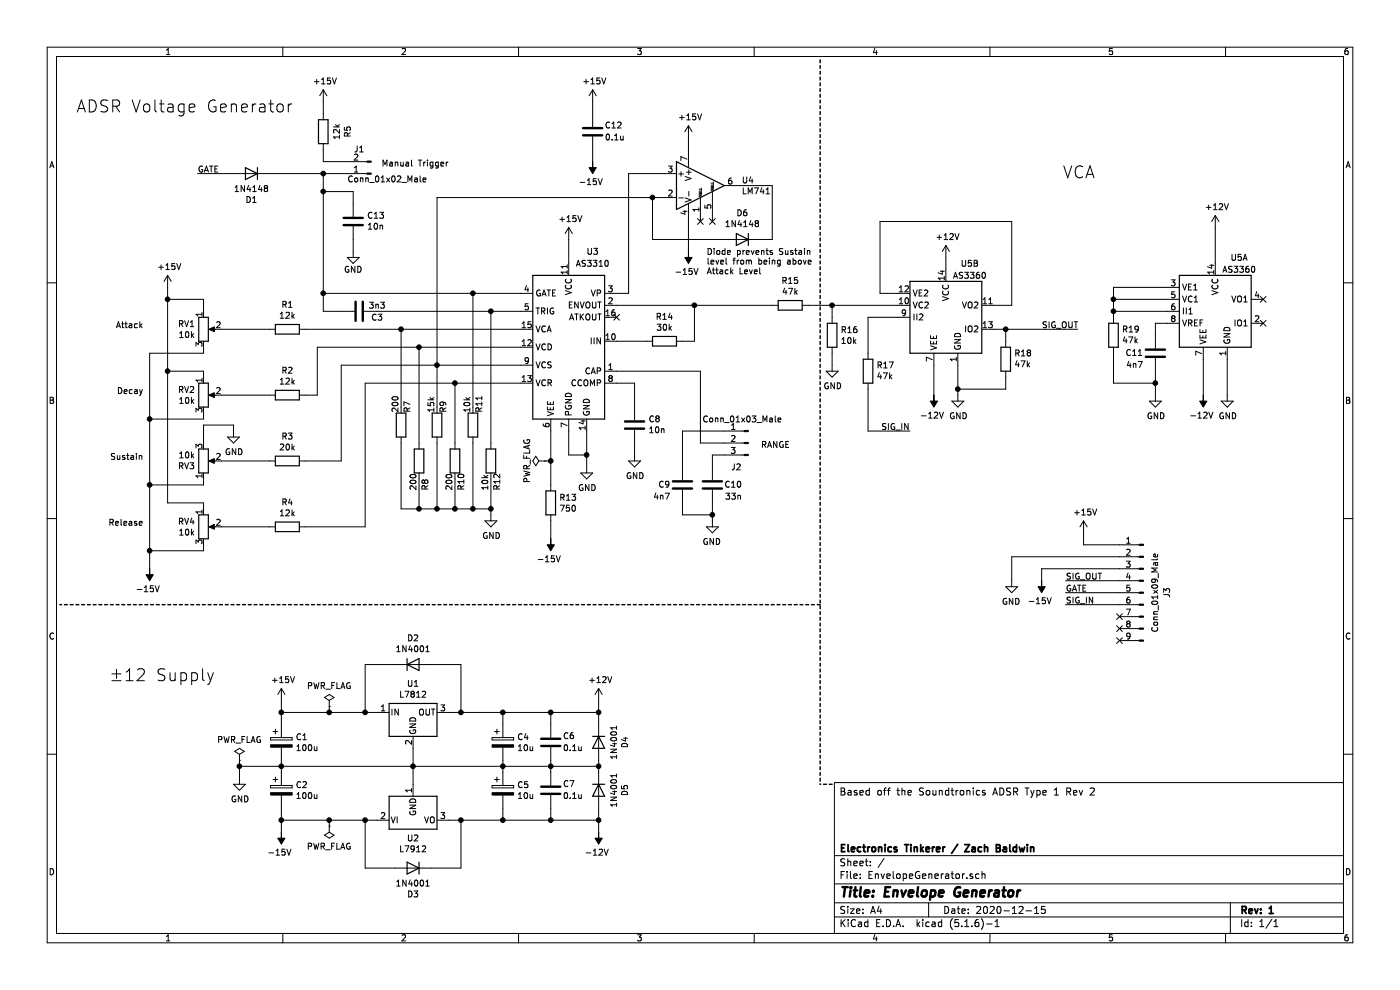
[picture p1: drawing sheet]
EESchema Schematic File Version 4
EELAYER 30 0
EELAYER END
$Descr A4 11693 8268
encoding utf-8
Sheet 1 1
Title "Envelope Generator"
Date "2020-12-15"
Rev "1"
Comp "Electronics Tinkerer / Zach Baldwin"
Comment1 ""
Comment2 ""
Comment3 ""
Comment4 "Based off the Soundtronics ADSR Type 1 Rev 2"
$EndDescr
$Comp
L Audio:AS3310 U3
U 1 1
P 4750 2900
F 0 "U3" H 4950 3700 50  0000 C CNN
F 1 "AS3310" H 4950 3600 50  0000 C CNN
F 2 "Package_DIP:DIP-16_W7.62mm_Socket_LongPads" H 5350 2600 50  0001 C CNN
F 3 "http://www.alfarzpp.lv/eng/sc/AS3310.pdf" H 5400 2400 50  0001 C CNN
	1    4750 2900
	1    0    0    -1  
$EndComp
$Comp
L Amplifier_Operational:LM741 U4
U 1 1
P 5850 1550
F 0 "U4" H 6194 1596 50  0000 L CNN
F 1 "LM741" H 6194 1505 50  0000 L CNN
F 2 "Package_DIP:DIP-8_W7.62mm_Socket_LongPads" H 5900 1600 50  0001 C CNN
F 3 "http://www.ti.com/lit/ds/symlink/lm741.pdf" H 6000 1700 50  0001 C CNN
	1    5850 1550
	1    0    0    -1  
$EndComp
$Comp
L Device:C C8
U 1 1
P 5300 3550
F 0 "C8" H 5185 3504 50  0000 R CNN
F 1 "10n" H 5185 3595 50  0000 R CNN
F 2 "Capacitor_THT:C_Disc_D4.3mm_W1.9mm_P5.00mm" H 5338 3400 50  0001 C CNN
F 3 "~" H 5300 3550 50  0001 C CNN
	1    5300 3550
	-1   0    0    1   
$EndComp
$Comp
L Device:CP C4
U 1 1
P 4200 6200
F 0 "C4" H 4318 6246 50  0000 L CNN
F 1 "10u" H 4318 6155 50  0000 L CNN
F 2 "Capacitor_THT:CP_Radial_D8.0mm_P3.50mm" H 4238 6050 50  0001 C CNN
F 3 "~" H 4200 6200 50  0001 C CNN
	1    4200 6200
	1    0    0    -1  
$EndComp
$Comp
L Audio:AS3360 U5
U 2 1
P 7900 2650
F 0 "U5" H 8100 3100 50  0000 C CNN
F 1 "AS3360" H 8100 3000 50  0000 C CNN
F 2 "Package_DIP:DIP-14_W7.62mm_Socket_LongPads" H 8600 1950 50  0001 C CNN
F 3 "http://www.alfarzpp.lv/eng/sc/AS3360.pdf" H 8550 2000 50  0001 C CNN
	2    7900 2650
	1    0    0    -1  
$EndComp
$Comp
L Audio:AS3360 U5
U 1 1
P 10150 2600
F 0 "U5" H 10350 3050 50  0000 C CNN
F 1 "AS3360" H 10350 2950 50  0000 C CNN
F 2 "Package_DIP:DIP-14_W7.62mm_Socket_LongPads" H 10850 1900 50  0001 C CNN
F 3 "http://www.alfarzpp.lv/eng/sc/AS3360.pdf" H 10800 1950 50  0001 C CNN
	1    10150 2600
	1    0    0    -1  
$EndComp
$Comp
L Connector:Conn_01x03_Male J2
U 1 1
P 6250 3700
F 0 "J2" H 6350 3500 50  0000 C CNN
F 1 "Conn_01x03_Male" H 6300 3900 50  0000 C CNN
F 2 "Connector_PinHeader_2.54mm:PinHeader_1x03_P2.54mm_Vertical" H 6250 3700 50  0001 C CNN
F 3 "~" H 6250 3700 50  0001 C CNN
	1    6250 3700
	-1   0    0    -1  
$EndComp
$Comp
L Connector:Conn_01x09_Male J3
U 1 1
P 9550 4950
F 0 "J3" V 9350 4950 50  0000 C CNN
F 1 "Conn_01x09_Male" V 9450 4950 50  0000 C CNN
F 2 "Connector_PinHeader_2.54mm:PinHeader_1x09_P2.54mm_Vertical" H 9550 4950 50  0001 C CNN
F 3 "~" H 9550 4950 50  0001 C CNN
	1    9550 4950
	-1   0    0    -1  
$EndComp
$Comp
L Diode:1N4148 D6
U 1 1
P 6200 2000
F 0 "D6" H 6200 1783 50  0000 C CNN
F 1 "1N4148" H 6200 1874 50  0000 C CNN
F 2 "Diode_THT:D_DO-35_SOD27_P7.62mm_Horizontal" H 6200 1825 50  0001 C CNN
F 3 "https://assets.nexperia.com/documents/data-sheet/1N4148_1N4448.pdf" H 6200 2000 50  0001 C CNN
	1    6200 2000
	-1   0    0    1   
$EndComp
$Comp
L Connector:Conn_01x02_Male J1
U 1 1
P 3100 1450
F 0 "J1" H 3200 1250 50  0000 C CNN
F 1 "Conn_01x02_Male" H 3300 1500 50  0000 R CNN
F 2 "Connector_PinHeader_2.54mm:PinHeader_1x02_P2.54mm_Vertical" H 3100 1450 50  0001 C CNN
F 3 "~" H 3100 1450 50  0001 C CNN
	1    3100 1450
	-1   0    0    1   
$EndComp
Wire Wire Line
	6150 1550 6450 1550
Wire Wire Line
	6450 1550 6450 2000
Wire Wire Line
	6450 2000 6350 2000
Wire Wire Line
	5550 1650 5450 1650
Wire Wire Line
	5450 1650 5450 2000
Wire Wire Line
	5450 2000 6050 2000
$Comp
L power:+15V #PWR0101
U 1 1
P 5750 1150
F 0 "#PWR0101" H 5750 1000 50  0001 C CNN
F 1 "+15V" H 5765 1323 50  0000 C CNN
F 2 "" H 5750 1150 50  0001 C CNN
F 3 "" H 5750 1150 50  0001 C CNN
	1    5750 1150
	1    0    0    -1  
$EndComp
$Comp
L power:+12V #PWR0102
U 1 1
P 7900 2150
F 0 "#PWR0102" H 7900 2000 50  0001 C CNN
F 1 "+12V" H 7915 2323 50  0000 C CNN
F 2 "" H 7900 2150 50  0001 C CNN
F 3 "" H 7900 2150 50  0001 C CNN
	1    7900 2150
	1    0    0    -1  
$EndComp
$Comp
L power:-12V #PWR0103
U 1 1
P 7800 3300
F 0 "#PWR0103" H 7800 3400 50  0001 C CNN
F 1 "-12V" H 7815 3473 50  0000 C CNN
F 2 "" H 7800 3300 50  0001 C CNN
F 3 "" H 7800 3300 50  0001 C CNN
	1    7800 3300
	-1   0    0    1   
$EndComp
$Comp
L power:-15V #PWR0104
U 1 1
P 5750 2100
F 0 "#PWR0104" H 5750 2200 50  0001 C CNN
F 1 "-15V" H 5765 2273 50  0000 C CNN
F 2 "" H 5750 2100 50  0001 C CNN
F 3 "" H 5750 2100 50  0001 C CNN
	1    5750 2100
	-1   0    0    1   
$EndComp
$Comp
L power:GND #PWR0105
U 1 1
P 4900 3900
F 0 "#PWR0105" H 4900 3650 50  0001 C CNN
F 1 "GND" H 4905 3727 50  0000 C CNN
F 2 "" H 4900 3900 50  0001 C CNN
F 3 "" H 4900 3900 50  0001 C CNN
	1    4900 3900
	1    0    0    -1  
$EndComp
Wire Wire Line
	5750 1150 5750 1250
Wire Wire Line
	5750 1850 5750 2100
$Comp
L power:+15V #PWR0106
U 1 1
P 4750 2000
F 0 "#PWR0106" H 4750 1850 50  0001 C CNN
F 1 "+15V" H 4765 2173 50  0000 C CNN
F 2 "" H 4750 2000 50  0001 C CNN
F 3 "" H 4750 2000 50  0001 C CNN
	1    4750 2000
	1    0    0    -1  
$EndComp
$Comp
L Device:R R13
U 1 1
P 4600 4200
F 0 "R13" H 4670 4246 50  0000 L CNN
F 1 "750" H 4670 4155 50  0000 L CNN
F 2 "Resistor_THT:R_Axial_DIN0414_L11.9mm_D4.5mm_P5.08mm_Vertical" V 4530 4200 50  0001 C CNN
F 3 "~" H 4600 4200 50  0001 C CNN
	1    4600 4200
	1    0    0    -1  
$EndComp
$Comp
L power:-15V #PWR0107
U 1 1
P 4600 4500
F 0 "#PWR0107" H 4600 4600 50  0001 C CNN
F 1 "-15V" H 4615 4673 50  0000 C CNN
F 2 "" H 4600 4500 50  0001 C CNN
F 3 "" H 4600 4500 50  0001 C CNN
	1    4600 4500
	-1   0    0    1   
$EndComp
Wire Wire Line
	4600 4350 4600 4500
$Comp
L power:GND #PWR0108
U 1 1
P 5300 3800
F 0 "#PWR0108" H 5300 3550 50  0001 C CNN
F 1 "GND" H 5305 3627 50  0000 C CNN
F 2 "" H 5300 3800 50  0001 C CNN
F 3 "" H 5300 3800 50  0001 C CNN
	1    5300 3800
	1    0    0    -1  
$EndComp
Wire Wire Line
	5850 3700 6050 3700
Wire Wire Line
	6050 3600 5700 3600
Wire Wire Line
	5700 3600 5700 3900
$Comp
L Device:C C9
U 1 1
P 5700 4050
F 0 "C9" H 5600 4050 50  0000 R CNN
F 1 "4n7" H 5600 4150 50  0000 R CNN
F 2 "Capacitor_THT:C_Disc_D4.3mm_W1.9mm_P5.00mm" H 5738 3900 50  0001 C CNN
F 3 "~" H 5700 4050 50  0001 C CNN
	1    5700 4050
	1    0    0    1   
$EndComp
$Comp
L Device:C C10
U 1 1
P 5950 4050
F 0 "C10" H 6200 4050 50  0000 R CNN
F 1 "33n" H 6200 4150 50  0000 R CNN
F 2 "Capacitor_THT:C_Disc_D4.3mm_W1.9mm_P5.00mm" H 5988 3900 50  0001 C CNN
F 3 "~" H 5950 4050 50  0001 C CNN
	1    5950 4050
	1    0    0    1   
$EndComp
Wire Wire Line
	5950 3900 5950 3800
Wire Wire Line
	5950 3800 6050 3800
Wire Wire Line
	5950 4200 5950 4300
$Comp
L power:GND #PWR0109
U 1 1
P 5950 4350
F 0 "#PWR0109" H 5950 4100 50  0001 C CNN
F 1 "GND" H 5955 4177 50  0000 C CNN
F 2 "" H 5950 4350 50  0001 C CNN
F 3 "" H 5950 4350 50  0001 C CNN
	1    5950 4350
	-1   0    0    -1  
$EndComp
Wire Wire Line
	5700 4200 5700 4300
Wire Wire Line
	5700 4300 5950 4300
Connection ~ 5950 4300
Wire Wire Line
	5950 4300 5950 4350
Text Notes 6600 3750 2    50   ~ 0
RANGE
Wire Wire Line
	4600 3600 4600 3850
Wire Wire Line
	4750 3600 4750 3800
Wire Wire Line
	4900 3800 4900 3600
Wire Wire Line
	4900 3800 4900 3900
Wire Wire Line
	4750 3800 4900 3800
Connection ~ 4900 3800
Wire Wire Line
	5150 3100 5850 3100
Wire Wire Line
	5850 3100 5850 3700
Wire Wire Line
	4350 2450 3950 2450
$Comp
L Device:R R11
U 1 1
P 3950 3550
F 0 "R11" V 4000 3650 50  0000 L CNN
F 1 "10k" V 3900 3650 50  0000 L CNN
F 2 "Resistor_THT:R_Axial_DIN0204_L3.6mm_D1.6mm_P5.08mm_Horizontal" V 3880 3550 50  0001 C CNN
F 3 "~" H 3950 3550 50  0001 C CNN
	1    3950 3550
	1    0    0    -1  
$EndComp
$Comp
L Device:R R10
U 1 1
P 3800 3850
F 0 "R10" V 3850 3600 50  0000 L CNN
F 1 "200" V 3750 3600 50  0000 L CNN
F 2 "Resistor_THT:R_Axial_DIN0204_L3.6mm_D1.6mm_P5.08mm_Horizontal" V 3730 3850 50  0001 C CNN
F 3 "~" H 3800 3850 50  0001 C CNN
	1    3800 3850
	1    0    0    -1  
$EndComp
$Comp
L Device:R R9
U 1 1
P 3650 3550
F 0 "R9" V 3700 3650 50  0000 L CNN
F 1 "15k" V 3600 3650 50  0000 L CNN
F 2 "Resistor_THT:R_Axial_DIN0204_L3.6mm_D1.6mm_P5.08mm_Horizontal" V 3580 3550 50  0001 C CNN
F 3 "~" H 3650 3550 50  0001 C CNN
	1    3650 3550
	1    0    0    -1  
$EndComp
$Comp
L Device:R R12
U 1 1
P 4100 3850
F 0 "R12" V 4150 3600 50  0000 L CNN
F 1 "10k" V 4050 3600 50  0000 L CNN
F 2 "Resistor_THT:R_Axial_DIN0204_L3.6mm_D1.6mm_P5.08mm_Horizontal" V 4030 3850 50  0001 C CNN
F 3 "~" H 4100 3850 50  0001 C CNN
	1    4100 3850
	1    0    0    -1  
$EndComp
$Comp
L Device:R R8
U 1 1
P 3500 3850
F 0 "R8" V 3550 3600 50  0000 L CNN
F 1 "200" V 3450 3600 50  0000 L CNN
F 2 "Resistor_THT:R_Axial_DIN0204_L3.6mm_D1.6mm_P5.08mm_Horizontal" V 3430 3850 50  0001 C CNN
F 3 "~" H 3500 3850 50  0001 C CNN
	1    3500 3850
	1    0    0    -1  
$EndComp
$Comp
L Device:R R7
U 1 1
P 3350 3550
F 0 "R7" V 3400 3650 50  0000 L CNN
F 1 "200" V 3300 3650 50  0000 L CNN
F 2 "Resistor_THT:R_Axial_DIN0204_L3.6mm_D1.6mm_P5.08mm_Horizontal" V 3280 3550 50  0001 C CNN
F 3 "~" H 3350 3550 50  0001 C CNN
	1    3350 3550
	1    0    0    -1  
$EndComp
Wire Wire Line
	5300 3700 5300 3800
Wire Wire Line
	5300 3400 5300 3200
Wire Wire Line
	5300 3200 5150 3200
Wire Wire Line
	3950 3400 3950 2450
Wire Wire Line
	4100 2600 4100 3700
Wire Wire Line
	4100 2600 4350 2600
Wire Wire Line
	5150 2450 5250 2450
Wire Wire Line
	5250 2450 5250 1450
Wire Wire Line
	5250 1450 5550 1450
Wire Wire Line
	5450 1650 3650 1650
Connection ~ 5450 1650
$Comp
L Device:C C3
U 1 1
P 3000 2600
F 0 "C3" V 3050 2750 50  0000 C CNN
F 1 "3n3" V 2950 2750 50  0000 C CNN
F 2 "Capacitor_THT:C_Disc_D4.3mm_W1.9mm_P5.00mm" H 3038 2450 50  0001 C CNN
F 3 "~" H 3000 2600 50  0001 C CNN
	1    3000 2600
	0    1    1    0   
$EndComp
Connection ~ 3950 2450
Wire Wire Line
	3150 2600 4100 2600
Connection ~ 4100 2600
Wire Wire Line
	2700 2450 2700 2600
Wire Wire Line
	2700 2600 2850 2600
Wire Wire Line
	2700 2450 3950 2450
Wire Wire Line
	3650 1650 3650 3050
Wire Wire Line
	4350 3050 3650 3050
Connection ~ 3650 3050
Wire Wire Line
	3650 3050 3650 3400
Wire Wire Line
	4350 3200 3800 3200
Wire Wire Line
	3800 3200 3800 3700
Wire Wire Line
	4350 2900 3500 2900
Wire Wire Line
	4350 2750 3350 2750
Wire Wire Line
	3350 2750 3350 3400
$Comp
L power:GND #PWR0110
U 1 1
P 4100 4300
F 0 "#PWR0110" H 4100 4050 50  0001 C CNN
F 1 "GND" H 4105 4127 50  0000 C CNN
F 2 "" H 4100 4300 50  0001 C CNN
F 3 "" H 4100 4300 50  0001 C CNN
	1    4100 4300
	1    0    0    -1  
$EndComp
Wire Wire Line
	3950 4250 4100 4250
Wire Wire Line
	4100 4250 4100 4300
Wire Wire Line
	3800 4250 3950 4250
Connection ~ 3950 4250
Wire Wire Line
	3350 4250 3500 4250
Connection ~ 3800 4250
Connection ~ 3500 4250
Wire Wire Line
	3500 4250 3650 4250
Connection ~ 3650 4250
Wire Wire Line
	3650 4250 3800 4250
$Comp
L Regulator_Linear:L7812 U1
U 1 1
P 3450 5950
F 0 "U1" H 3450 6192 50  0000 C CNN
F 1 "L7812" H 3450 6101 50  0000 C CNN
F 2 "Package_TO_SOT_THT:TO-220-3_Vertical" H 3475 5800 50  0001 L CIN
F 3 "http://www.st.com/content/ccc/resource/technical/document/datasheet/41/4f/b3/b0/12/d4/47/88/CD00000444.pdf/files/CD00000444.pdf/jcr:content/translations/en.CD00000444.pdf" H 3450 5900 50  0001 C CNN
	1    3450 5950
	1    0    0    -1  
$EndComp
$Comp
L Regulator_Linear:L7912 U2
U 1 1
P 3450 6850
F 0 "U2" H 3450 6701 50  0000 C CNN
F 1 "L7912" H 3450 6610 50  0000 C CNN
F 2 "Package_TO_SOT_THT:TO-220-3_Vertical" H 3450 6650 50  0001 C CIN
F 3 "http://www.st.com/content/ccc/resource/technical/document/datasheet/c9/16/86/41/c7/2b/45/f2/CD00000450.pdf/files/CD00000450.pdf/jcr:content/translations/en.CD00000450.pdf" H 3450 6850 50  0001 C CNN
	1    3450 6850
	1    0    0    -1  
$EndComp
$Comp
L Device:C C13
U 1 1
P 2950 1850
F 0 "C13" H 2835 1804 50  0000 R CNN
F 1 "10n" H 2835 1895 50  0000 R CNN
F 2 "Resistor_THT:R_Axial_DIN0204_L3.6mm_D1.6mm_P5.08mm_Horizontal" H 2988 1700 50  0001 C CNN
F 3 "~" H 2950 1850 50  0001 C CNN
	1    2950 1850
	-1   0    0    1   
$EndComp
$Comp
L power:+15V #PWR0111
U 1 1
P 1400 2400
F 0 "#PWR0111" H 1400 2250 50  0001 C CNN
F 1 "+15V" H 1415 2573 50  0000 C CNN
F 2 "" H 1400 2400 50  0001 C CNN
F 3 "" H 1400 2400 50  0001 C CNN
	1    1400 2400
	1    0    0    -1  
$EndComp
$Comp
L power:-15V #PWR0112
U 1 1
P 1250 4750
F 0 "#PWR0112" H 1250 4850 50  0001 C CNN
F 1 "-15V" H 1265 4923 50  0000 C CNN
F 2 "" H 1250 4750 50  0001 C CNN
F 3 "" H 1250 4750 50  0001 C CNN
	1    1250 4750
	-1   0    0    1   
$EndComp
Wire Wire Line
	2650 2900 2650 3300
Wire Wire Line
	2850 3850 2850 3050
Wire Wire Line
	1850 4400 2250 4400
Wire Wire Line
	3050 4400 3050 3200
Wire Wire Line
	1400 2400 1400 2500
Wire Wire Line
	1700 2500 1700 2600
Wire Wire Line
	1400 2500 1400 3100
Wire Wire Line
	1700 3100 1700 3150
Connection ~ 1400 2500
Connection ~ 1400 3100
Wire Wire Line
	1700 4200 1700 4250
Wire Wire Line
	1700 4600 1700 4550
Wire Wire Line
	1250 4600 1250 4750
Wire Wire Line
	1250 4600 1250 4050
Wire Wire Line
	1700 4050 1700 4000
Connection ~ 1250 4600
Wire Wire Line
	1250 4050 1250 3500
Wire Wire Line
	1700 3500 1700 3450
Connection ~ 1250 4050
Wire Wire Line
	1250 3500 1250 2950
Wire Wire Line
	1700 2950 1700 2900
Connection ~ 1250 3500
$Comp
L Device:R R14
U 1 1
P 5550 2850
F 0 "R14" V 5343 2850 50  0000 C CNN
F 1 "30k" V 5434 2850 50  0000 C CNN
F 2 "Resistor_THT:R_Axial_DIN0204_L3.6mm_D1.6mm_P5.08mm_Horizontal" V 5480 2850 50  0001 C CNN
F 3 "~" H 5550 2850 50  0001 C CNN
	1    5550 2850
	0    1    1    0   
$EndComp
Wire Wire Line
	5150 2550 5800 2550
Wire Wire Line
	5800 2550 5800 2850
Wire Wire Line
	5800 2850 5700 2850
Wire Wire Line
	5400 2850 5150 2850
$Comp
L Device:R R15
U 1 1
P 6600 2550
F 0 "R15" V 6393 2550 50  0000 C CNN
F 1 "47k" V 6484 2550 50  0000 C CNN
F 2 "Resistor_THT:R_Axial_DIN0204_L3.6mm_D1.6mm_P5.08mm_Horizontal" V 6530 2550 50  0001 C CNN
F 3 "~" H 6600 2550 50  0001 C CNN
	1    6600 2550
	0    1    1    0   
$EndComp
$Comp
L Device:R R16
U 1 1
P 6950 2800
F 0 "R16" H 7020 2846 50  0000 L CNN
F 1 "10k" H 7020 2755 50  0000 L CNN
F 2 "Resistor_THT:R_Axial_DIN0204_L3.6mm_D1.6mm_P5.08mm_Horizontal" V 6880 2800 50  0001 C CNN
F 3 "~" H 6950 2800 50  0001 C CNN
	1    6950 2800
	1    0    0    -1  
$EndComp
$Comp
L power:GND #PWR0113
U 1 1
P 6950 3050
F 0 "#PWR0113" H 6950 2800 50  0001 C CNN
F 1 "GND" H 6955 2877 50  0000 C CNN
F 2 "" H 6950 3050 50  0001 C CNN
F 3 "" H 6950 3050 50  0001 C CNN
	1    6950 3050
	1    0    0    -1  
$EndComp
Wire Wire Line
	6950 2950 6950 3050
Wire Wire Line
	6750 2550 6950 2550
Wire Wire Line
	6950 2550 6950 2650
$Comp
L power:GND #PWR0114
U 1 1
P 8000 3300
F 0 "#PWR0114" H 8000 3050 50  0001 C CNN
F 1 "GND" H 8005 3127 50  0000 C CNN
F 2 "" H 8000 3300 50  0001 C CNN
F 3 "" H 8000 3300 50  0001 C CNN
	1    8000 3300
	1    0    0    -1  
$EndComp
Wire Wire Line
	7800 3050 7800 3300
Wire Wire Line
	8000 3050 8000 3250
Wire Wire Line
	6950 2550 7500 2550
Connection ~ 6950 2550
Wire Wire Line
	7500 2650 7250 2650
Wire Wire Line
	7250 2650 7250 2950
Wire Wire Line
	7500 2450 7350 2450
Wire Wire Line
	7350 2450 7350 1850
Wire Wire Line
	7350 1850 8450 1850
Wire Wire Line
	8450 1850 8450 2550
Wire Wire Line
	8450 2550 8300 2550
$Comp
L Device:R R18
U 1 1
P 8400 3000
F 0 "R18" H 8330 2954 50  0000 R CNN
F 1 "47k" H 8330 3045 50  0000 R CNN
F 2 "Resistor_THT:R_Axial_DIN0204_L3.6mm_D1.6mm_P5.08mm_Horizontal" V 8330 3000 50  0001 C CNN
F 3 "~" H 8400 3000 50  0001 C CNN
	1    8400 3000
	-1   0    0    1   
$EndComp
Wire Wire Line
	8300 2750 8400 2750
Wire Wire Line
	8400 2750 8400 2850
Connection ~ 8400 2750
Wire Wire Line
	8400 3150 8400 3250
Wire Wire Line
	8400 3250 8000 3250
Connection ~ 8000 3250
Wire Wire Line
	8000 3250 8000 3300
Wire Wire Line
	7900 2150 7900 2250
Text Label 1650 1450 0    50   ~ 0
GATE
$Comp
L Device:R R1
U 1 1
P 2400 2750
F 0 "R1" V 2193 2750 50  0000 C CNN
F 1 "12k" V 2284 2750 50  0000 C CNN
F 2 "Resistor_THT:R_Axial_DIN0204_L3.6mm_D1.6mm_P5.08mm_Horizontal" V 2330 2750 50  0001 C CNN
F 3 "~" H 2400 2750 50  0001 C CNN
	1    2400 2750
	0    1    1    0   
$EndComp
$Comp
L Device:R R2
U 1 1
P 2400 3300
F 0 "R2" V 2193 3300 50  0000 C CNN
F 1 "12k" V 2284 3300 50  0000 C CNN
F 2 "Resistor_THT:R_Axial_DIN0204_L3.6mm_D1.6mm_P5.08mm_Horizontal" V 2330 3300 50  0001 C CNN
F 3 "~" H 2400 3300 50  0001 C CNN
	1    2400 3300
	0    1    1    0   
$EndComp
$Comp
L Device:R R3
U 1 1
P 2400 3850
F 0 "R3" V 2193 3850 50  0000 C CNN
F 1 "20k" V 2284 3850 50  0000 C CNN
F 2 "Resistor_THT:R_Axial_DIN0204_L3.6mm_D1.6mm_P5.08mm_Horizontal" V 2330 3850 50  0001 C CNN
F 3 "~" H 2400 3850 50  0001 C CNN
	1    2400 3850
	0    1    1    0   
$EndComp
$Comp
L Device:R R4
U 1 1
P 2400 4400
F 0 "R4" V 2193 4400 50  0000 C CNN
F 1 "12k" V 2284 4400 50  0000 C CNN
F 2 "Resistor_THT:R_Axial_DIN0204_L3.6mm_D1.6mm_P5.08mm_Horizontal" V 2330 4400 50  0001 C CNN
F 3 "~" H 2400 4400 50  0001 C CNN
	1    2400 4400
	0    1    1    0   
$EndComp
Wire Wire Line
	1850 2750 2250 2750
Wire Wire Line
	1850 3300 2250 3300
Wire Wire Line
	2550 3300 2650 3300
Wire Wire Line
	2550 2750 3350 2750
Connection ~ 3350 2750
Wire Wire Line
	2650 2900 3500 2900
Connection ~ 3500 2900
Wire Wire Line
	3650 3050 2850 3050
Wire Wire Line
	3050 3200 3800 3200
Connection ~ 3800 3200
Wire Wire Line
	2550 3850 2850 3850
Wire Wire Line
	1850 3850 2250 3850
Wire Wire Line
	2550 4400 3050 4400
$Comp
L Device:R_POT RV3
U 1 1
P 1700 3850
F 0 "RV3" H 1631 3896 50  0000 R CNN
F 1 "10k" H 1631 3805 50  0000 R CNN
F 2 "Potentiometer_THT:Potentiometer_Piher_PC-16_Single_Horizontal" H 1700 3850 50  0001 C CNN
F 3 "~" H 1700 3850 50  0001 C CNN
	1    1700 3850
	1    0    0    1   
$EndComp
Wire Wire Line
	3500 2900 3500 3700
Text Notes 5900 2300 0    50   ~ 0
Diode prevents Sustain \nlevel from being above\nAttack Level
Text Label 8700 2750 0    50   ~ 0
SIG_OUT
$Comp
L Device:R R17
U 1 1
P 7250 3100
F 0 "R17" H 7180 3054 50  0000 R CNN
F 1 "47k" H 7180 3145 50  0000 R CNN
F 2 "Resistor_THT:R_Axial_DIN0204_L3.6mm_D1.6mm_P5.08mm_Horizontal" V 7180 3100 50  0001 C CNN
F 3 "~" H 7250 3100 50  0001 C CNN
	1    7250 3100
	-1   0    0    1   
$EndComp
$Comp
L Device:R R19
U 1 1
P 9300 2800
F 0 "R19" H 9230 2754 50  0000 R CNN
F 1 "47k" H 9230 2845 50  0000 R CNN
F 2 "Resistor_THT:R_Axial_DIN0204_L3.6mm_D1.6mm_P5.08mm_Horizontal" V 9230 2800 50  0001 C CNN
F 3 "~" H 9300 2800 50  0001 C CNN
	1    9300 2800
	-1   0    0    1   
$EndComp
$Comp
L power:-12V #PWR0115
U 1 1
P 10050 3300
F 0 "#PWR0115" H 10050 3400 50  0001 C CNN
F 1 "-12V" H 10065 3473 50  0000 C CNN
F 2 "" H 10050 3300 50  0001 C CNN
F 3 "" H 10050 3300 50  0001 C CNN
	1    10050 3300
	-1   0    0    1   
$EndComp
$Comp
L power:GND #PWR0116
U 1 1
P 10250 3300
F 0 "#PWR0116" H 10250 3050 50  0001 C CNN
F 1 "GND" H 10255 3127 50  0000 C CNN
F 2 "" H 10250 3300 50  0001 C CNN
F 3 "" H 10250 3300 50  0001 C CNN
	1    10250 3300
	1    0    0    -1  
$EndComp
$Comp
L power:+12V #PWR0117
U 1 1
P 10150 1900
F 0 "#PWR0117" H 10150 1750 50  0001 C CNN
F 1 "+12V" H 10165 2073 50  0000 C CNN
F 2 "" H 10150 1900 50  0001 C CNN
F 3 "" H 10150 1900 50  0001 C CNN
	1    10150 1900
	1    0    0    -1  
$EndComp
Wire Wire Line
	10150 1900 10150 2200
Wire Wire Line
	10050 3000 10050 3300
Wire Wire Line
	10250 3300 10250 3000
$Comp
L Device:C C11
U 1 1
P 9650 2950
F 0 "C11" H 9550 2950 50  0000 R CNN
F 1 "4n7" H 9550 3050 50  0000 R CNN
F 2 "Capacitor_THT:C_Disc_D4.3mm_W1.9mm_P5.00mm" H 9688 2800 50  0001 C CNN
F 3 "~" H 9650 2950 50  0001 C CNN
	1    9650 2950
	1    0    0    1   
$EndComp
Wire Wire Line
	9300 2950 9300 3200
Wire Wire Line
	9300 3200 9650 3200
Wire Wire Line
	9650 3200 9650 3100
$Comp
L power:GND #PWR0118
U 1 1
P 9650 3300
F 0 "#PWR0118" H 9650 3050 50  0001 C CNN
F 1 "GND" H 9655 3127 50  0000 C CNN
F 2 "" H 9650 3300 50  0001 C CNN
F 3 "" H 9650 3300 50  0001 C CNN
	1    9650 3300
	1    0    0    -1  
$EndComp
Wire Wire Line
	9650 3200 9650 3300
Connection ~ 9650 3200
Wire Wire Line
	9650 2800 9650 2700
Wire Wire Line
	9650 2700 9750 2700
Wire Wire Line
	9300 2650 9300 2600
Wire Wire Line
	9300 2600 9750 2600
Wire Wire Line
	9300 2600 9300 2500
Wire Wire Line
	9300 2500 9750 2500
Connection ~ 9300 2600
Wire Wire Line
	9300 2500 9300 2400
Wire Wire Line
	9300 2400 9750 2400
Connection ~ 9300 2500
Wire Wire Line
	2900 1450 2700 1450
Connection ~ 2700 1450
$Comp
L Device:R R5
U 1 1
P 2700 1100
F 0 "R5" V 2493 1100 50  0000 C CNN
F 1 "12k" V 2584 1100 50  0000 C CNN
F 2 "Resistor_THT:R_Axial_DIN0204_L3.6mm_D1.6mm_P5.08mm_Horizontal" V 2630 1100 50  0001 C CNN
F 3 "~" H 2700 1100 50  0001 C CNN
	1    2700 1100
	-1   0    0    1   
$EndComp
$Comp
L power:+15V #PWR0119
U 1 1
P 2700 850
F 0 "#PWR0119" H 2700 700 50  0001 C CNN
F 1 "+15V" H 2715 1023 50  0000 C CNN
F 2 "" H 2700 850 50  0001 C CNN
F 3 "" H 2700 850 50  0001 C CNN
	1    2700 850 
	1    0    0    -1  
$EndComp
Wire Wire Line
	2700 1250 2700 1350
Wire Wire Line
	2700 1350 2900 1350
Wire Wire Line
	2700 850  2700 950 
$Comp
L power:+15V #PWR0120
U 1 1
P 9050 4450
F 0 "#PWR0120" H 9050 4300 50  0001 C CNN
F 1 "+15V" H 9065 4623 50  0000 C CNN
F 2 "" H 9050 4450 50  0001 C CNN
F 3 "" H 9050 4450 50  0001 C CNN
	1    9050 4450
	1    0    0    -1  
$EndComp
$Comp
L power:-15V #PWR0121
U 1 1
P 8700 4850
F 0 "#PWR0121" H 8700 4950 50  0001 C CNN
F 1 "-15V" H 8715 5023 50  0000 C CNN
F 2 "" H 8700 4850 50  0001 C CNN
F 3 "" H 8700 4850 50  0001 C CNN
	1    8700 4850
	-1   0    0    1   
$EndComp
$Comp
L power:GND #PWR0122
U 1 1
P 8450 4850
F 0 "#PWR0122" H 8450 4600 50  0001 C CNN
F 1 "GND" H 8455 4677 50  0000 C CNN
F 2 "" H 8450 4850 50  0001 C CNN
F 3 "" H 8450 4850 50  0001 C CNN
	1    8450 4850
	-1   0    0    -1  
$EndComp
Wire Wire Line
	9350 4750 8700 4750
Wire Wire Line
	8700 4750 8700 4850
Wire Wire Line
	9350 4650 8450 4650
Wire Wire Line
	8450 4650 8450 4850
Wire Wire Line
	9350 4550 9050 4550
Wire Wire Line
	9050 4550 9050 4450
Wire Wire Line
	9350 4850 8900 4850
Text Label 8900 4850 0    50   ~ 0
SIG_OUT
Wire Wire Line
	8400 2750 9000 2750
Wire Wire Line
	7250 3250 7250 3600
Wire Wire Line
	7250 3600 7600 3600
Text Label 7600 3600 2    50   ~ 0
SIG_IN
Text Label 8900 5050 0    50   ~ 0
SIG_IN
Wire Wire Line
	8900 4950 9350 4950
Text Label 8900 4950 0    50   ~ 0
GATE
Wire Wire Line
	2700 1450 2700 1600
Connection ~ 2700 2450
Wire Wire Line
	2950 1700 2950 1600
Wire Wire Line
	2950 1600 2700 1600
Connection ~ 2700 1600
Wire Wire Line
	2700 1600 2700 2450
$Comp
L power:GND #PWR0123
U 1 1
P 2950 2100
F 0 "#PWR0123" H 2950 1850 50  0001 C CNN
F 1 "GND" H 2950 1950 50  0000 C CNN
F 2 "" H 2950 2100 50  0001 C CNN
F 3 "" H 2950 2100 50  0001 C CNN
	1    2950 2100
	1    0    0    -1  
$EndComp
Wire Wire Line
	2950 2000 2950 2100
Connection ~ 4100 4250
Wire Wire Line
	4100 4000 4100 4250
Wire Wire Line
	3950 3700 3950 4250
Wire Wire Line
	3800 4000 3800 4250
Wire Wire Line
	3650 3700 3650 4250
Wire Wire Line
	3350 3700 3350 4250
Wire Wire Line
	3500 4000 3500 4250
Wire Wire Line
	3450 6250 3450 6400
NoConn ~ 9350 5150
NoConn ~ 9350 5350
NoConn ~ 9350 5250
NoConn ~ 10550 2700
NoConn ~ 10550 2500
$Comp
L Diode:1N4148 D3
U 1 1
P 3450 7250
F 0 "D3" H 3450 7033 50  0000 C CNN
F 1 "1N4001" H 3450 7124 50  0000 C CNN
F 2 "Diode_THT:D_DO-35_SOD27_P7.62mm_Horizontal" H 3450 7075 50  0001 C CNN
F 3 "https://assets.nexperia.com/documents/data-sheet/1N4148_1N4448.pdf" H 3450 7250 50  0001 C CNN
	1    3450 7250
	-1   0    0    -1  
$EndComp
$Comp
L Diode:1N4148 D2
U 1 1
P 3450 5550
F 0 "D2" H 3450 5333 50  0000 C CNN
F 1 "1N4001" H 3450 5424 50  0000 C CNN
F 2 "Diode_THT:D_DO-35_SOD27_P7.62mm_Horizontal" H 3450 5375 50  0001 C CNN
F 3 "https://assets.nexperia.com/documents/data-sheet/1N4148_1N4448.pdf" H 3450 5550 50  0001 C CNN
	1    3450 5550
	1    0    0    1   
$EndComp
$Comp
L Device:C C6
U 1 1
P 4600 6200
F 0 "C6" H 4500 6150 50  0000 R CNN
F 1 "0.1u" H 4500 6250 50  0000 R CNN
F 2 "Capacitor_THT:C_Disc_D4.3mm_W1.9mm_P5.00mm" H 4638 6050 50  0001 C CNN
F 3 "~" H 4600 6200 50  0001 C CNN
	1    4600 6200
	-1   0    0    1   
$EndComp
$Comp
L Device:CP C1
U 1 1
P 2350 6200
F 0 "C1" H 2468 6246 50  0000 L CNN
F 1 "100u" H 2468 6155 50  0000 L CNN
F 2 "Capacitor_THT:CP_Radial_D8.0mm_P3.50mm" H 2388 6050 50  0001 C CNN
F 3 "~" H 2350 6200 50  0001 C CNN
	1    2350 6200
	1    0    0    -1  
$EndComp
$Comp
L Device:CP C2
U 1 1
P 2350 6600
F 0 "C2" H 2468 6646 50  0000 L CNN
F 1 "100u" H 2468 6555 50  0000 L CNN
F 2 "Capacitor_THT:CP_Radial_D8.0mm_P3.50mm" H 2388 6450 50  0001 C CNN
F 3 "~" H 2350 6600 50  0001 C CNN
	1    2350 6600
	1    0    0    -1  
$EndComp
Wire Wire Line
	2350 6350 2350 6400
Connection ~ 2350 6400
Wire Wire Line
	2350 6400 2350 6450
Wire Wire Line
	3450 6550 3450 6400
Connection ~ 3450 6400
Wire Wire Line
	2350 6050 2350 5950
Wire Wire Line
	2350 5950 2750 5950
Wire Wire Line
	2350 6750 2350 6850
Wire Wire Line
	2350 6850 2750 6850
Wire Wire Line
	3050 5550 3050 5950
Connection ~ 3050 5950
Wire Wire Line
	3050 5950 3150 5950
Wire Wire Line
	3050 5550 3300 5550
Wire Wire Line
	3600 5550 3850 5550
Wire Wire Line
	3300 7250 3050 7250
Wire Wire Line
	3050 7250 3050 6850
Connection ~ 3050 6850
Wire Wire Line
	3050 6850 3150 6850
$Comp
L power:-15V #PWR0124
U 1 1
P 2350 6950
F 0 "#PWR0124" H 2350 7050 50  0001 C CNN
F 1 "-15V" H 2365 7123 50  0000 C CNN
F 2 "" H 2350 6950 50  0001 C CNN
F 3 "" H 2350 6950 50  0001 C CNN
	1    2350 6950
	-1   0    0    1   
$EndComp
$Comp
L power:GND #PWR0125
U 1 1
P 2000 6500
F 0 "#PWR0125" H 2000 6250 50  0001 C CNN
F 1 "GND" H 2005 6327 50  0000 C CNN
F 2 "" H 2000 6500 50  0001 C CNN
F 3 "" H 2000 6500 50  0001 C CNN
	1    2000 6500
	1    0    0    -1  
$EndComp
Wire Wire Line
	2350 6400 3450 6400
Wire Wire Line
	2000 6500 2000 6400
Wire Wire Line
	2000 6400 2350 6400
$Comp
L power:+15V #PWR0126
U 1 1
P 2350 5850
F 0 "#PWR0126" H 2350 5700 50  0001 C CNN
F 1 "+15V" H 2365 6023 50  0000 C CNN
F 2 "" H 2350 5850 50  0001 C CNN
F 3 "" H 2350 5850 50  0001 C CNN
	1    2350 5850
	1    0    0    -1  
$EndComp
Wire Wire Line
	2350 5850 2350 5950
Connection ~ 2350 5950
Wire Wire Line
	2350 6850 2350 6950
Connection ~ 2350 6850
$Comp
L Device:CP C5
U 1 1
P 4200 6600
F 0 "C5" H 4318 6646 50  0000 L CNN
F 1 "10u" H 4318 6555 50  0000 L CNN
F 2 "Capacitor_THT:CP_Radial_D8.0mm_P3.50mm" H 4238 6450 50  0001 C CNN
F 3 "~" H 4200 6600 50  0001 C CNN
	1    4200 6600
	1    0    0    -1  
$EndComp
Wire Wire Line
	4750 2000 4750 2200
$Comp
L Device:C C7
U 1 1
P 4600 6600
F 0 "C7" H 4500 6550 50  0000 R CNN
F 1 "0.1u" H 4500 6650 50  0000 R CNN
F 2 "Capacitor_THT:C_Disc_D4.3mm_W1.9mm_P5.00mm" H 4638 6450 50  0001 C CNN
F 3 "~" H 4600 6600 50  0001 C CNN
	1    4600 6600
	-1   0    0    1   
$EndComp
Wire Wire Line
	3450 6400 4200 6400
Wire Wire Line
	4600 6400 4600 6350
Wire Wire Line
	4600 6400 4600 6450
Connection ~ 4600 6400
Wire Wire Line
	4200 6450 4200 6400
Connection ~ 4200 6400
Wire Wire Line
	4200 6400 4600 6400
Wire Wire Line
	4200 6350 4200 6400
$Comp
L Diode:1N4148 D4
U 1 1
P 5000 6200
F 0 "D4" H 5000 5983 50  0000 C CNN
F 1 "1N4001" H 5000 6074 50  0000 C CNN
F 2 "Diode_THT:D_DO-35_SOD27_P7.62mm_Horizontal" H 5000 6025 50  0001 C CNN
F 3 "https://assets.nexperia.com/documents/data-sheet/1N4148_1N4448.pdf" H 5000 6200 50  0001 C CNN
	1    5000 6200
	0    -1   1    0   
$EndComp
$Comp
L Diode:1N4148 D5
U 1 1
P 5000 6600
F 0 "D5" H 5000 6383 50  0000 C CNN
F 1 "1N4001" H 5000 6474 50  0000 C CNN
F 2 "Diode_THT:D_DO-35_SOD27_P7.62mm_Horizontal" H 5000 6425 50  0001 C CNN
F 3 "https://assets.nexperia.com/documents/data-sheet/1N4148_1N4448.pdf" H 5000 6600 50  0001 C CNN
	1    5000 6600
	0    -1   1    0   
$EndComp
Wire Wire Line
	4600 6400 5000 6400
Wire Wire Line
	5000 6400 5000 6450
Wire Wire Line
	5000 6400 5000 6350
Connection ~ 5000 6400
$Comp
L power:+12V #PWR0127
U 1 1
P 5000 5850
F 0 "#PWR0127" H 5000 5700 50  0001 C CNN
F 1 "+12V" H 5015 6023 50  0000 C CNN
F 2 "" H 5000 5850 50  0001 C CNN
F 3 "" H 5000 5850 50  0001 C CNN
	1    5000 5850
	1    0    0    -1  
$EndComp
$Comp
L power:-12V #PWR0128
U 1 1
P 5000 6950
F 0 "#PWR0128" H 5000 7050 50  0001 C CNN
F 1 "-12V" H 5015 7123 50  0000 C CNN
F 2 "" H 5000 6950 50  0001 C CNN
F 3 "" H 5000 6950 50  0001 C CNN
	1    5000 6950
	-1   0    0    1   
$EndComp
Wire Wire Line
	1400 2500 1700 2500
Wire Wire Line
	1250 2950 1700 2950
Wire Wire Line
	1400 3100 1700 3100
Wire Wire Line
	1250 3500 1700 3500
Wire Wire Line
	1250 4050 1700 4050
Wire Wire Line
	1400 4200 1700 4200
Wire Wire Line
	1250 4600 1700 4600
Wire Wire Line
	5800 2550 6450 2550
Connection ~ 5800 2550
Wire Notes Line width 12
	6850 5050 500  5050
Text Notes 2450 950  2    100  ~ 0
ADSR Voltage Generator
Text Notes 9150 1500 2    100  ~ 0
VCA
Text Notes 1800 5700 2    100  ~ 0
±12 Supply
Wire Notes Line width 12
	6850 500  6850 6550
Wire Notes Line width 12
	6950 6550 6850 6550
Text Notes 3750 1400 2    50   ~ 0
Manual Trigger
$Comp
L Diode:1N4148 D1
U 1 1
P 2100 1450
F 0 "D1" H 2100 1233 50  0000 C CNN
F 1 "1N4148" H 2100 1324 50  0000 C CNN
F 2 "Diode_THT:D_DO-35_SOD27_P7.62mm_Horizontal" H 2100 1275 50  0001 C CNN
F 3 "https://assets.nexperia.com/documents/data-sheet/1N4148_1N4448.pdf" H 2100 1450 50  0001 C CNN
	1    2100 1450
	-1   0    0    -1  
$EndComp
Wire Wire Line
	2250 1450 2700 1450
Wire Wire Line
	1950 1450 1650 1450
Wire Wire Line
	8900 5050 9350 5050
NoConn ~ 5850 1850
NoConn ~ 5950 1850
NoConn ~ 5150 2650
$Comp
L power:PWR_FLAG #FLG0101
U 1 1
P 2000 6350
F 0 "#FLG0101" H 2000 6425 50  0001 C CNN
F 1 "PWR_FLAG" H 2000 6523 50  0000 C CNN
F 2 "" H 2000 6350 50  0001 C CNN
F 3 "~" H 2000 6350 50  0001 C CNN
	1    2000 6350
	1    0    0    -1  
$EndComp
$Comp
L power:PWR_FLAG #FLG0102
U 1 1
P 2750 5900
F 0 "#FLG0102" H 2750 5975 50  0001 C CNN
F 1 "PWR_FLAG" H 2750 6073 50  0000 C CNN
F 2 "" H 2750 5900 50  0001 C CNN
F 3 "~" H 2750 5900 50  0001 C CNN
	1    2750 5900
	1    0    0    -1  
$EndComp
$Comp
L power:PWR_FLAG #FLG0103
U 1 1
P 2750 6900
F 0 "#FLG0103" H 2750 6975 50  0001 C CNN
F 1 "PWR_FLAG" H 2750 7073 50  0000 C CNN
F 2 "" H 2750 6900 50  0001 C CNN
F 3 "~" H 2750 6900 50  0001 C CNN
	1    2750 6900
	-1   0    0    1   
$EndComp
Wire Wire Line
	2750 6900 2750 6850
Connection ~ 2750 6850
Wire Wire Line
	2750 6850 3050 6850
Wire Wire Line
	2750 5900 2750 5950
Connection ~ 2750 5950
Wire Wire Line
	2750 5950 3050 5950
Wire Wire Line
	2000 6350 2000 6400
Connection ~ 2000 6400
$Comp
L power:PWR_FLAG #FLG0106
U 1 1
P 4550 3850
F 0 "#FLG0106" H 4550 3925 50  0001 C CNN
F 1 "PWR_FLAG" H 4550 4000 50  0000 C CNN
F 2 "" H 4550 3850 50  0001 C CNN
F 3 "~" H 4550 3850 50  0001 C CNN
	1    4550 3850
	0    -1   -1   0   
$EndComp
Wire Wire Line
	4550 3850 4600 3850
Connection ~ 4600 3850
Wire Wire Line
	4600 3850 4600 4050
Text Notes 1200 2750 2    50   ~ 0
Attack
Text Notes 1200 3300 2    50   ~ 0
Decay
Text Notes 1200 3850 2    50   ~ 0
Sustain
Text Notes 1200 4400 2    50   ~ 0
Release
$Comp
L Device:C C12
U 1 1
P 4950 1100
F 0 "C12" H 4850 1050 50  0000 R CNN
F 1 "0.1u" H 4850 1150 50  0000 R CNN
F 2 "Capacitor_THT:C_Disc_D4.3mm_W1.9mm_P5.00mm" H 4988 950 50  0001 C CNN
F 3 "~" H 4950 1100 50  0001 C CNN
	1    4950 1100
	-1   0    0    1   
$EndComp
$Comp
L power:+15V #PWR0129
U 1 1
P 4950 850
F 0 "#PWR0129" H 4950 700 50  0001 C CNN
F 1 "+15V" H 4965 1023 50  0000 C CNN
F 2 "" H 4950 850 50  0001 C CNN
F 3 "" H 4950 850 50  0001 C CNN
	1    4950 850 
	1    0    0    -1  
$EndComp
$Comp
L power:-15V #PWR0130
U 1 1
P 4950 1350
F 0 "#PWR0130" H 4950 1450 50  0001 C CNN
F 1 "-15V" H 4965 1523 50  0000 C CNN
F 2 "" H 4950 1350 50  0001 C CNN
F 3 "" H 4950 1350 50  0001 C CNN
	1    4950 1350
	-1   0    0    1   
$EndComp
Wire Wire Line
	4950 1250 4950 1350
Wire Wire Line
	4950 850  4950 950 
Wire Wire Line
	5000 5850 5000 5950
Wire Wire Line
	3750 5950 3850 5950
Connection ~ 5000 5950
Wire Wire Line
	5000 5950 5000 6050
Wire Wire Line
	4200 6050 4200 5950
Connection ~ 4200 5950
Wire Wire Line
	4600 6050 4600 5950
Connection ~ 4600 5950
Wire Wire Line
	4600 5950 5000 5950
Wire Wire Line
	3850 5550 3850 5950
Connection ~ 3850 5950
Wire Wire Line
	3850 5950 4200 5950
Wire Wire Line
	3600 7250 3850 7250
Wire Wire Line
	3850 7250 3850 6850
Wire Wire Line
	3850 6850 3750 6850
Wire Wire Line
	3850 6850 4200 6850
Wire Wire Line
	5000 6850 5000 6750
Connection ~ 3850 6850
Wire Wire Line
	5000 6850 5000 6950
Connection ~ 5000 6850
Connection ~ 4200 6850
Wire Wire Line
	4600 6750 4600 6850
Connection ~ 4600 6850
Wire Wire Line
	4600 6850 5000 6850
Wire Wire Line
	4200 6750 4200 6850
Wire Wire Line
	4200 6850 4600 6850
Wire Wire Line
	4200 5950 4600 5950
$Comp
L power:GND #PWR0131
U 1 1
P 1950 3600
F 0 "#PWR0131" H 1950 3350 50  0001 C CNN
F 1 "GND" H 1955 3427 50  0000 C CNN
F 2 "" H 1950 3600 50  0001 C CNN
F 3 "" H 1950 3600 50  0001 C CNN
	1    1950 3600
	1    0    0    -1  
$EndComp
Wire Wire Line
	1400 3100 1400 4200
$Comp
L Device:R_POT RV1
U 1 1
P 1700 2750
F 0 "RV1" H 1631 2796 50  0000 R CNN
F 1 "10k" H 1631 2705 50  0000 R CNN
F 2 "Potentiometer_THT:Potentiometer_Piher_PC-16_Single_Horizontal" H 1700 2750 50  0001 C CNN
F 3 "~" H 1700 2750 50  0001 C CNN
	1    1700 2750
	1    0    0    -1  
$EndComp
$Comp
L Device:R_POT RV2
U 1 1
P 1700 3300
F 0 "RV2" H 1631 3346 50  0000 R CNN
F 1 "10k" H 1631 3255 50  0000 R CNN
F 2 "Potentiometer_THT:Potentiometer_Piher_PC-16_Single_Horizontal" H 1700 3300 50  0001 C CNN
F 3 "~" H 1700 3300 50  0001 C CNN
	1    1700 3300
	1    0    0    -1  
$EndComp
$Comp
L Device:R_POT RV4
U 1 1
P 1700 4400
F 0 "RV4" H 1631 4446 50  0000 R CNN
F 1 "10k" H 1631 4355 50  0000 R CNN
F 2 "Potentiometer_THT:Potentiometer_Piher_PC-16_Single_Horizontal" H 1700 4400 50  0001 C CNN
F 3 "~" H 1700 4400 50  0001 C CNN
	1    1700 4400
	1    0    0    -1  
$EndComp
Wire Wire Line
	1700 3550 1950 3550
Wire Wire Line
	1950 3550 1950 3600
Wire Wire Line
	1700 3550 1700 3700
$EndSCHEMATC
